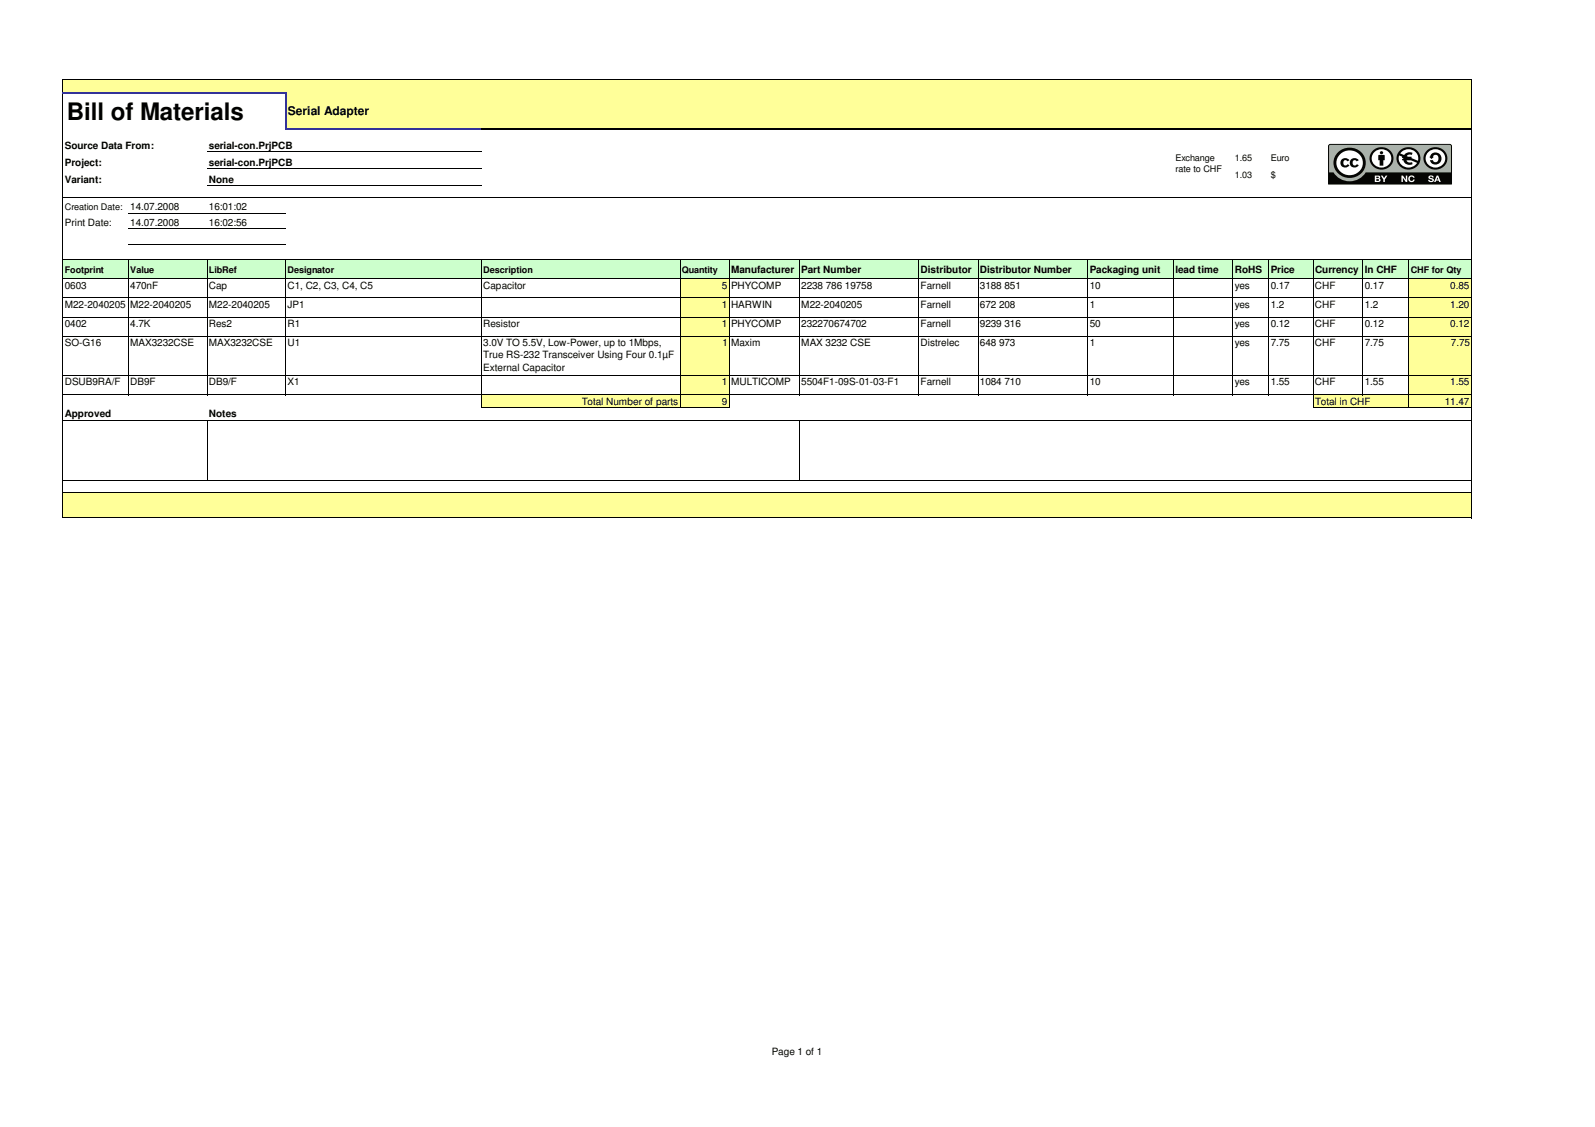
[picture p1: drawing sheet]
<svg xmlns="http://www.w3.org/2000/svg" width="297mm" height="210mm" viewBox="0 0 297 210" stroke-linecap="round" stroke-linejoin="round" font-family="sans-serif">
<g fill="#ff9">
<path d="M11.7 14.8h262.3v2.5h-262.3z"/>
<path d="M53.2 17.2h220.8v6.9h-220.8z"/>
</g>
<path d="M11.7 48.4h262.3v3.6h-262.3z" fill="#cfc"/>
<g fill="#ff9">
<path d="M126.7 51.9h9.1v3.6h-9.1z"/>
<path d="M262.4 51.9h11.6v3.6h-11.6z"/>
<path d="M126.7 55.5h9.1v3.6h-9.1z"/>
<path d="M262.4 55.5h11.6v3.6h-11.6z"/>
<path d="M126.7 59.1h9.1v3.6h-9.1z"/>
<path d="M262.4 59.1h11.6v3.6h-11.6z"/>
<path d="M126.7 62.6h9.1v7.4h-9.1z"/>
<path d="M262.4 62.6h11.6v7.4h-11.6z"/>
<path d="M126.7 70h9.1v3.6h-9.1z"/>
<path d="M262.4 70h11.6v3.6h-11.6z"/>
<path d="M89.7 73.5h46.1v2.4h-46.1z"/>
<path d="M244.6 73.5h29.4v2.4h-29.4z"/>
<path d="M11.7 91.8h26.9v4.7h-26.9z"/>
<path d="M38.6 91.8h223.8v4.7h-223.8z"/>
<path d="M262.4 91.8h11.6v4.7h-11.6z"/>
</g>
<g fill="none" stroke="#000" stroke-width=".19">
<path d="M11.7 14.7v2.4M11.7 17.4v79.1M11.8 14.8h262.3M274 14.9v9M11.8 36.9h262.3M23.9 39.8h29.4M38.6 28.3h51.1M38.6 31.4h51.1M38.6 34.5h51.1M274 24.2v72.3M11.8 48.4h262.3M11.8 51.9h262.3"/>
<path d="M11.8 55.5h262.3M11.8 59.1h262.3M23.9 42.6h29.4M23.9 45.5h29.4M23.9 48.5v25.1M38.6 48.5v25.1M53.2 48.5v25.1M89.7 48.5v27.4M126.7 48.5v27.4M135.8 48.5v27.4M148.9 48.5v25.1M171.1 48.5v25.1"/>
<path d="M182.2 48.5v25.1M202.6 48.5v25.1M218.6 48.5v25.1M229.6 48.5v25.1M236.3 48.5v25.1M244.6 48.5v27.4M253.8 48.5v25.1M262.4 48.5v27.4M11.8 62.6h262.3M11.8 70h262.3M11.8 73.5h262.3M11.8 78.4h262.3"/>
<path d="M38.6 78.4v11.1M89.7 75.9h46.2M148.9 78.4v11.1M244.6 75.9h29.5M11.8 89.5h262.3M11.8 91.8h262.3M11.8 96.4h262.3"/>
</g>
<path d="M11.6 17.2h41.8M53.2 17.4v6.8M53.4 24h36.3" fill="none" stroke="#339" stroke-width=".34"/>
<path d="M89.7 24h184.4" fill="none" stroke="#000" stroke-width=".34"/>
<path d="M247.5 27.1l.5-.2 22.2 .1 .2 .5-.1 6.7h-22.9z" fill="#aab2ab"/>
<path d="M247.4 27l-.1 7.3 .1 .1 23-.1v-7.1l-.2-.3-22.4-.1zM247.6 27.1l22.4-.1 .2 .2v4.9h-15.9a3.5 3.5 0 0 1-6 0h-.8z" fill="#040503"/>
<path d="M249.3 28.8a2.58 2.58 0 0 1 3.3-.6 2.58 2.58 0 0 1 1.1 3.2 2.57 2.57 0 0 1-3.6 1.1 2.57 2.57 0 0 1-.8-3.7z" fill="#fff"/>
<path d="M249.2 28.3a2.94 2.94 0 0 1 4-.2 2.94 2.94 0 0 1 .6 3.9 3 3 0 0 1-3.7 .9 3 3 0 0 1-1.6-3.4zM249.6 28.7a2.38 2.38 0 0 0 .1 3.4 2.38 2.38 0 0 0 3.4-.2 2.38 2.38 0 0 0-.1-3.3 2.38 2.38 0 0 0-3.4 .1zM249.9 29.7l.2-.1a.98 .98 0 0 1 1.2 .3l-.4 .2-.2-.3a.46 .46 0 0 0-.5 .6 .46 .46 0 0 0 .7 .3v-.1l.4 .2a.9 .9 0 0 1-1.3 .3 .9 .9 0 0 1-.1-1.4zM251.6 29.7l.2-.1a.99 .99 0 0 1 1.2 .3l-.4 .2-.2-.3a.47 .47 0 0 0-.5 .6 .47 .47 0 0 0 .7 .3l.1-.1 .4 .2a.91 .91 0 0 1-1.4 .3 .91 .91 0 0 1-.1-1.4z" fill="#040503"/>
<path d="M255.8 28.2a1.99 1.99 0 0 1 3 .1 1.99 1.99 0 0 1-.5 2.9 1.98 1.98 0 0 1-2.6-.4 1.98 1.98 0 0 1 .1-2.6z" fill="#fff"/>
<g fill="#040503">
<path d="M256.7 28.9h1.1l.1 .9h-.3v1.1h-.7v-1.1h-.2z"/>
<path d="M255.7 28a2.16 2.16 0 0 0 .1 3.1 2.16 2.16 0 0 0 3.1-.1 2.16 2.16 0 0 0-.1-3.1 2.16 2.16 0 0 0-3.1 .1zM256 28.3a1.75 1.75 0 0 1 2.8 .3 1.75 1.75 0 0 1-1.2 2.6 1.72 1.72 0 0 1-1.9-.8 1.72 1.72 0 0 1 .3-2.1z"/>
<circle cx="257.3" cy="28.5" r=".3"/>
</g>
<g fill="#fff">
<path d="M257.2 32.7h.3l.3 .5 .3-.5h.3l-.5 .7v.5h-.3v-.5z"/>
<path d="M266.1 32.8l.4-.1a.43 .43 0 0 1 .5 .4h-.3a.19 .19 0 0 0-.2-.3 .19 .19 0 0 0-.1 .3 .42 .42 0 0 1 .6 .2 .42 .42 0 0 1-.3 .6h-.2a.46 .46 0 0 1-.5-.4h.2a.23 .23 0 0 0 .3 .2 .23 .23 0 0 0 .2-.2 .5 .5 0 0 1-.6-.7z"/>
<path d="M261 32.7h.3l.5 .8v-.8h.3v1.2h-.3l-.5-.8v.8h-.3z"/>
<path d="M262.4 32.9a.59 .59 0 0 1 1 .2h-.2a.34 .34 0 0 0-.5-.1 .34 .34 0 0 0 0 .5 .34 .34 0 0 0 .5-.1h.3a.61 .61 0 0 1-1 .4 .61 .61 0 0 1-.1-.9z"/>
<path d="M265.9 28.2a2 2 0 0 1 2.9-.1 2 2 0 0 1 0 2.8 2 2 0 0 1-2.9 0 1.83 1.83 0 0 1 0-2.7z"/>
<path d="M256 32.7l.9 .1a.28 .28 0 0 1 0 .4 .34 .34 0 0 1 .2 .5 .34 .34 0 0 1-.4 .2h-.7zM256.3 32.9v.3l.5-.1-.1-.2zM256.3 33.4v.3l.5-.1v-.2z"/>
<path d="M267.6 32.7h.2l.5 1.2h-.3l-.1-.3h-.4l-.1 .3h-.3zM267.7 33l-.2 .4h.4z"/>
</g>
<g fill="#040503">
<path d="M266.7 28.6a1.11 1.11 0 0 1 1.6 .3 1.11 1.11 0 0 1-.5 1.6 1.11 1.11 0 0 1-1.5-.7h.6a.53 .53 0 0 0 .6 .4 .53 .53 0 0 0 .4-.7 .53 .53 0 0 0-.4-.6 .53 .53 0 0 0-.6 .3h.1l-.4 .4-.4-.4h.1z"/>
<path d="M265.7 28a2.16 2.16 0 0 0 .2 3.1 2.16 2.16 0 0 0 3-.1 2.16 2.16 0 0 0-.1-3.1 2.16 2.16 0 0 0-3.1 .1zM266 28.3a1.75 1.75 0 0 1 2.9 .3 1.75 1.75 0 0 1-1.2 2.6 1.72 1.72 0 0 1-1.9-.8 1.72 1.72 0 0 1 .2-2.1z"/>
</g>
<path d="M260.9 28.2a1.88 1.88 0 0 1 2.7 0 1.88 1.88 0 0 1 0 2.7 1.88 1.88 0 0 1-2.7-.1 1.72 1.72 0 0 1 0-2.6z" fill="#fff"/>
<path d="M260.7 28a2.16 2.16 0 0 0 .1 3.1 2.16 2.16 0 0 0 3.1-.1 2.16 2.16 0 0 0-.1-3.1 2.16 2.16 0 0 0-3.1 .1zM260.6 28.9l.6 .3-.1 .2h.2v.2h-.2v.3h.3a1.16 1.16 0 0 0 1.7 .7l-.1-.4-.6 .1-.5-.4h.9l1.1 .4a1.82 1.82 0 0 1-2.3 .8 1.82 1.82 0 0 1-1-2.2zM261 28.3a1.81 1.81 0 0 1 2.2-.3 1.81 1.81 0 0 1 .9 1.9l-1.3-.5 .1-.2-.9-.1 .4-.3 .5 .1 .1-.4a1.24 1.24 0 0 0-1.5 .4l-.7-.3z" fill="#040503"/>
<text font-size="4.5" x="12.4" y="22.3">Bill of Materials</text>
<text font-size="2.2" x="53.6" y="21.4">Serial Adapter</text>
<g font-size="1.9">
<text x="12.1" y="27.7">Source Data From:</text>
<text x="38.9" y="27.7">serial-con.PrjPCB</text>
<text x="12.1" y="30.9">Project:</text>
<text x="12.1" y="34">Variant:</text>
<text x="38.9" y="30.9">serial-con.PrjPCB</text>
<text x="38.9" y="34">None</text>
<text x="24.3" y="39.2">14.07.2008</text>
<text x="38.9" y="39.2">16:01:02</text>
<text x="12.1" y="42.1">Print Date:</text>
<text x="24.3" y="42.1">14.07.2008</text>
<text x="38.9" y="42.1">16:02:56</text>
<text x="12.1" y="53.8">0603</text>
<text x="24.3" y="53.8">470nF</text>
<text x="38.9" y="53.8">Cap</text>
<text x="53.5" y="53.8">C1, C2, C3, C4, C5</text>
<text x="90" y="53.8">Capacitor</text>
<text x="134.4" y="53.8">5 PHYCOMP</text>
<text x="136.1" y="50.8">Manufacturer</text>
<text x="149.2" y="53.8">2238 786 19758</text>
<text x="149.2" y="50.8">Part Number</text>
<text x="171.4" y="53.8">Farnell</text>
<text x="171.4" y="50.8">Distributor</text>
<text x="182.5" y="53.8">3188 851</text>
<text x="182.5" y="50.8">Distributor Number</text>
<text x="202.9" y="53.8">10</text>
<text x="202.9" y="50.8">Packaging unit</text>
<text x="218.9" y="50.8">lead time</text>
<text x="230" y="53.8">yes</text>
<text x="230" y="50.8">RoHS</text>
<text x="236.6" y="53.8">0.17</text>
<text x="236.6" y="50.8">Price</text>
<text x="244.9" y="53.8">CHF</text>
<text x="244.9" y="50.8">Currency In CHF</text>
<text x="254.2" y="53.8">0.17</text>
<text x="270.1" y="53.8">0.85</text>
<text x="12.1" y="57.3">M22-2040205 M22-2040205</text>
<text x="38.9" y="57.3">M22-2040205</text>
<text x="53.5" y="57.3">JP1</text>
<text x="134.4" y="57.3">1 HARWIN</text>
<text x="149.2" y="57.3">M22-2040205</text>
<text x="171.4" y="57.3">Farnell</text>
<text x="182.5" y="57.3">672 208</text>
<text x="202.9" y="57.3">1</text>
<text x="230" y="57.3">yes</text>
<text x="236.6" y="57.3">1.2</text>
<text x="244.9" y="57.3">CHF</text>
<text x="254.2" y="57.3">1.2</text>
<text x="270.1" y="57.3">1.20</text>
<text x="12.1" y="60.9">0402</text>
<text x="12.1" y="64.4">SO-G16</text>
<text x="24.3" y="60.9">4.7K</text>
<text x="24.3" y="64.4">MAX3232CSE</text>
<text x="38.9" y="64.4">MAX3232CSE</text>
<text x="38.9" y="60.9">Res2</text>
<text x="53.5" y="64.4">U1</text>
<text x="53.5" y="60.9">R1</text>
<text x="90" y="60.9">Resistor</text>
<text x="90" y="64.4">3.0V TO 5.5V, Low-Power, up to 1Mbps,</text>
<text x="134.4" y="60.9">1 PHYCOMP</text>
<text x="134.6" y="64.4">1 Maxim</text>
<text x="149.2" y="60.9">232270674702</text>
<text x="149.2" y="64.4">MAX 3232 CSE</text>
<text x="171.4" y="60.9">Farnell</text>
<text x="171.4" y="64.4">Distrelec</text>
<text x="182.5" y="60.9">9239 316</text>
<text x="182.5" y="64.4">648 973</text>
<text x="202.9" y="60.9">50</text>
<text x="202.9" y="64.4">1</text>
<text x="230" y="64.4">yes</text>
<text x="230" y="60.9">yes</text>
<text x="236.6" y="60.9">0.12</text>
<text x="236.6" y="64.4">7.75</text>
<text x="244.9" y="60.9">CHF</text>
<text x="244.9" y="64.4">CHF</text>
<text x="254.2" y="60.9">0.12</text>
<text x="254.2" y="64.4">7.75</text>
<text x="270.1" y="60.9">0.12</text>
<text x="270.2" y="64.4">7.75</text>
<text x="12.1" y="71.8">DSUB9RA/F</text>
<text x="24.3" y="71.8">DB9F</text>
<text x="38.9" y="71.8">DB9/F</text>
<text x="53.5" y="71.8">X1</text>
<text x="90" y="66.8">True RS-232 Transceiver Using Four 0.1µF</text>
<text x="90" y="69.1">External Capacitor</text>
<text x="134.4" y="71.8">1 MULTICOMP</text>
<text x="149.2" y="71.8">5504F1-09S-01-03-F1</text>
<text x="171.4" y="71.8">Farnell</text>
<text x="182.5" y="71.8">1084 710</text>
<text x="202.9" y="71.8">10</text>
<text x="230" y="71.8">yes</text>
<text x="236.6" y="71.8">1.55</text>
<text x="244.9" y="71.8">CHF</text>
<text x="254.2" y="71.8">1.55</text>
<text x="270.1" y="71.8">1.55</text>
<text x="12.1" y="77.7">Approved</text>
<text x="38.9" y="77.7">Notes</text>
<text x="108.3" y="75.4">Total Number of parts</text>
<text x="134.4" y="75.4">9</text>
<text x="244.9" y="75.4">Total in CHF</text>
<text x="269.1" y="75.4">11.47</text>
<text x="143.7" y="196.4">Page 1 of 1</text>
</g>
<g font-size="1.7">
<text x="218.9" y="29.9">Exchange</text>
<text x="230" y="29.9">1.65</text>
<text x="236.6" y="29.9">Euro</text>
<text x="218.9" y="32">rate to CHF</text>
<text x="230" y="33.1">1.03</text>
<text x="236.6" y="33.1">$</text>
<text x="12.1" y="39.2">Creation Date:</text>
<text x="12.1" y="50.8">Footprint</text>
<text x="24.3" y="50.8">Value</text>
<text x="38.9" y="50.8">LibRef</text>
<text x="53.5" y="50.8">Designator</text>
<text x="90" y="50.8">Description</text>
<text x="127" y="50.8">Quantity</text>
<text x="262.7" y="50.8">CHF for Qty</text>
</g>
</svg>
